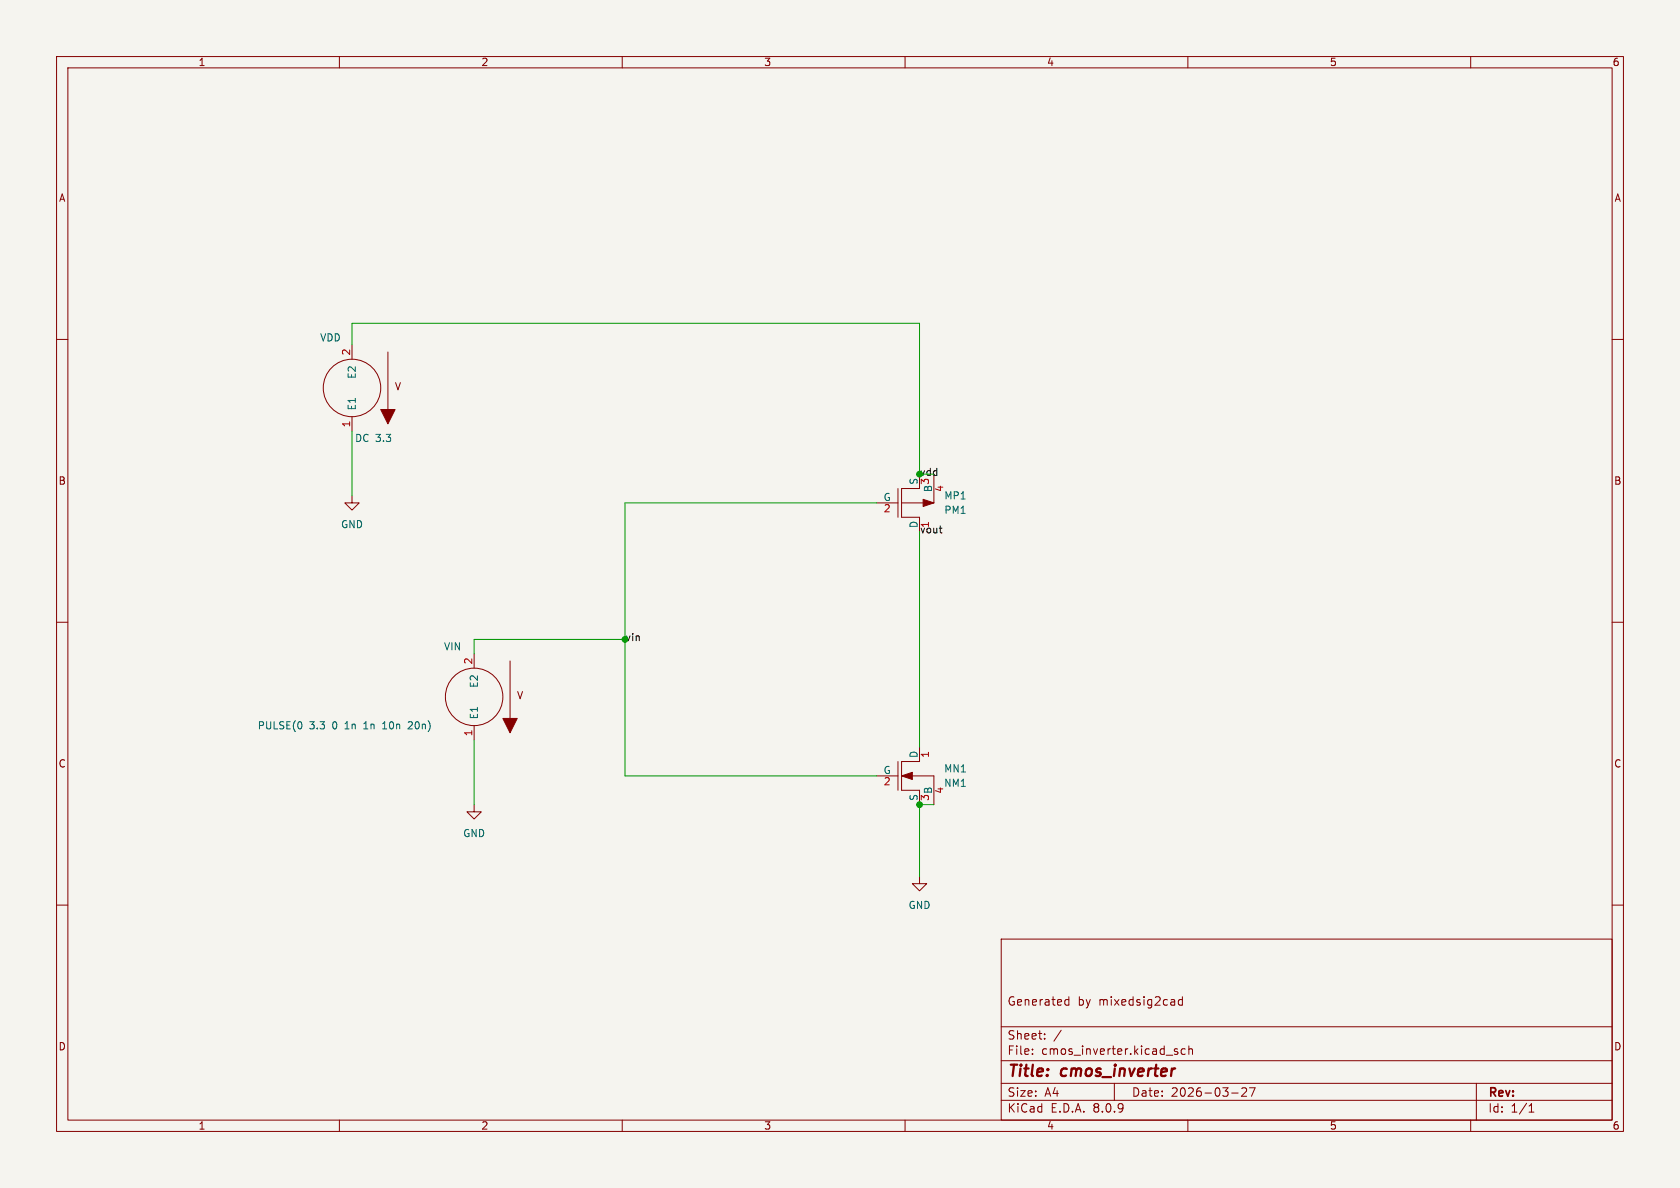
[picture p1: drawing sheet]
<svg xmlns="http://www.w3.org/2000/svg" width="297mm" height="210mm" viewBox="0 0 297 210" stroke-linecap="round" stroke-linejoin="round" font-family="sans-serif">
<path d="M0 0h297v210h-297z" fill="#f5f4ef" stroke="#f5f4ef" stroke-width=".18"/>
<g fill="none" stroke="#840000" stroke-width=".18">
<path d="M10 10h277v190h-277zM12 12h273v186h-273zM60 10v2M110 10v2M160 10v2M210 10v2M260 10v2M10 60h2M62.2 61v2.5M62.2 73.7v2.5M285 60h2M62.2 87.6v1.3h1.3l-1.3 1.3-1.2-1.3h1.2"/>
<path d="M154.9 88.9h3.8M158.7 86.4v5M162.6 83.8v2.6h-3.2v5h3.2v2.6M165.1 83.8v5.1h-5.7M10 110h2M83.8 115.6v2.5M285 110h2M83.8 128.3v2.5M154.9 137.2h3.8M158.7 134.6v5.1M159.4 137.2h5.7v5M162.6 132.1v2.5h-3.2v5.1h3.2v2.5"/>
<path d="M83.8 142.2v1.3h1.3l-1.3 1.3-1.3-1.3h1.3M162.6 154.9v1.3h1.2l-1.2 1.3-1.3-1.3h1.3M10 160h2M177 166h108v32h-108zM188.4 177.6h.6M188.4 176.8h.6M189 176.2v1.5M209 176.8l-.4-.1-.3 .3v.4l.2 .2h.5M209 176.2v1.5M285 160h2M60 198v2M110 198v2"/>
<path d="M160 198v2M177 194.5h108M177 191.5h108M177 187.5h108M177 181.5h108M182.5 186.3v.1M182.5 185.5v.1M184.7 183.6v.1M184.7 182.8v.1M187.6 182.1l-1.3 2M197 191.5v3M207.6 185.7l.6 .4-.2 .3-.4-.1"/>
<path d="M208.2 185.5l-.4-.1-.2 .2M209.5 185.5l-.4-.1-.3 .3v.4l.2 .2h.5M210 198v2M210.2 185.5l.2-.1 .3 .1 .1 .9M210.2 184.9v1.5M217.7 193.2h1.2M219.5 192.4l.6-.1 .2 .1 .1 .3-.9 1.1h.9M220.9 192.3h1l-.7 1.5M260 198v2M261 191.5v6.5M270.3 196.6h.9M270.3 195.5l.4-.4v1.5"/>
<circle cx="62.2" cy="68.6" r="5.1"/>
<circle cx="83.8" cy="123.2" r="5.1"/>
</g>
<g fill="#840000" stroke="#840000" stroke-width=".18">
<path d="M90.2 116.8v10.2z"/>
<path d="M88.9 127h2.5l-1.2 2.5z"/>
<path d="M159.4 137.2l1.9-.7v1.3z"/>
<path d="M163.2 88.3l1.9 .6-1.9 .6z"/>
<path d="M68.6 62.2v10.2z"/>
<path d="M67.3 72.4h2.5l-1.2 2.5z"/>
</g>
<path d="M64.3 128.8h.7M64.4 127.9h-.1M67.6 128.8h.8M67.9 127.8l-.3 .1M72.7 127.6l-.5 .1M72.8 128.1l-.7 .7h.8" fill="none" stroke="#006464" stroke-width=".18"/>
<path d="M166 93.4h.5M166.4 94.2h.1" fill="none" stroke="#0f0f0f" stroke-width=".18"/>
<path d="M62.2 61v-3.8h100.4v26.6M62.2 76.2v11.4M154.9 88.9h-44.4v48.3h44.4M162.6 94v38.1M110.5 113h-26.7v2.6M83.8 130.8v11.4M165.1 142.2h-2.5v12.7" fill="none" stroke="#009600" stroke-width=".18"/>
<circle cx="162.6" cy="142.2" r=".51" fill="#009600" stroke="#009600" stroke-width=".18"/>
<g font-size="2.8" fill="#840000">
<text x="178" y="190.9">Title:</text>
<text x="187.7" y="190.9">cmos_inverter</text>
</g>
<g font-size="2.1" fill="#840000">
<text x="178" y="178">Generated</text>
<text x="190.5" y="178">by</text>
<text x="194.3" y="178">mixedsig2cad</text>
<text x="178" y="184">Sheet:</text>
<text x="178" y="186.7">File:</text>
<text x="184.1" y="186.7">cmos_inverter.kicad_sch</text>
<text x="178" y="196.9">KiCad</text>
<text x="178" y="194.1">Size:</text>
<text x="184.7" y="194.1">A4</text>
<text x="185.7" y="196.9">E.D.A.</text>
<text x="193.3" y="196.9">8.0.9</text>
<text x="200" y="194.1">Date:</text>
<text x="207" y="194.1">2026-03-27</text>
<text x="263" y="194.3">Rev:</text>
<text x="263" y="196.9">Id:</text>
<text x="267.1" y="196.9">1/1</text>
</g>
<g font-size="1.8" fill="#840000">
<text x="35" y="11.9">1</text>
<text x="85" y="11.9">2</text>
<text x="135" y="11.9">3</text>
<text x="185" y="11.9">4</text>
<text x="235" y="11.9">5</text>
<text x="285" y="11.9">6</text>
<text x="10.3" y="35.9">A</text>
<text x="285.3" y="35.9">A</text>
<text x="69.7" y="69.2">V</text>
<text x="10.3" y="85.9">B</text>
<text x="285.3" y="85.9">B</text>
<text x="91.3" y="123.8">V</text>
<text x="10.3" y="135.9">C</text>
<text x="285.3" y="135.9">C</text>
<text x="10.3" y="185.9">D</text>
<text x="285.3" y="185.9">D</text>
<text x="35" y="199.9">1</text>
<text x="85" y="199.9">2</text>
<text x="135" y="199.9">3</text>
<text x="185" y="199.9">4</text>
<text x="235" y="199.9">5</text>
<text x="285" y="199.9">6</text>
</g>
<g font-size="1.8" fill="#006464">
<text x="56.5" y="60.6">VDD</text>
<text x="63.1" y="67.1" transform="rotate(-90 63.1 67.1)">E2</text>
<text x="63.1" y="72.6" transform="rotate(-90 63.1 72.6)">E1</text>
<text x="62.7" y="78.3">DC 3.3</text>
<text x="156.1" y="88.6">G</text>
<text x="164.8" y="87.1" transform="rotate(-90 164.8 87.1)">B3</text>
<text x="166.8" y="88.5">MP1</text>
<text x="60.2" y="93.6">GND</text>
<text x="162.3" y="93.4" transform="rotate(-90 162.3 93.4)">D</text>
<text x="166.8" y="91">PM1</text>
<text x="78.4" y="115.2">VIN</text>
<text x="84.7" y="121.7" transform="rotate(-90 84.7 121.7)">E2</text>
<text x="45.5" y="129.1">PULSE(0</text>
<text x="54.7" y="129.1">3.3</text>
<text x="58.9" y="129.1">0</text>
<text x="61.3" y="129.1">1n</text>
<text x="64.8" y="129.1">1n</text>
<text x="68.3" y="129.1">10n</text>
<text x="73.1" y="129.1">20n)</text>
<text x="84.7" y="127.3" transform="rotate(-90 84.7 127.3)">E1</text>
<text x="156.1" y="136.9">G</text>
<text x="162.3" y="134.1" transform="rotate(-90 162.3 134.1)">D</text>
<text x="166.8" y="136.8">MN1</text>
<text x="164.5" y="141.7" transform="rotate(-90 164.5 141.7)">3B</text>
<text x="166.8" y="139.3">NM1</text>
<text x="81.8" y="148.2">GND</text>
<text x="160.5" y="160.9">GND</text>
</g>
<g font-size="1.8" fill="#a90000">
<text x="62" y="62.9" transform="rotate(-90 62 62.9)">2</text>
<text x="62" y="75.6" transform="rotate(-90 62 75.6)">1</text>
<text x="162.3" y="85.8" transform="rotate(-90 162.3 85.8)">S</text>
<text x="167.1" y="87.1" transform="rotate(-90 167.1 87.1)">4</text>
<text x="156.1" y="90.9">2</text>
<text x="83.6" y="117.5" transform="rotate(-90 83.6 117.5)">2</text>
<text x="83.6" y="130.2" transform="rotate(-90 83.6 130.2)">1</text>
<text x="164.5" y="134.1" transform="rotate(-90 164.5 134.1)">1</text>
<text x="156.1" y="139.1">2</text>
<text x="162.3" y="141.7" transform="rotate(-90 162.3 141.7)">S</text>
<text x="167.1" y="140.4" transform="rotate(-90 167.1 140.4)">4</text>
</g>
<g font-size="1.8" fill="#009600">
<text x="162.6" y="84.3">vdd</text>
<text x="110.5" y="113.5">vin</text>
</g>
<g font-size="1.8" fill="#0f0f0f">
<text x="162.6" y="94.5">vout</text>
<text x="164.5" y="93.4" transform="rotate(-90 164.5 93.4)">1</text>
</g>
</svg>
